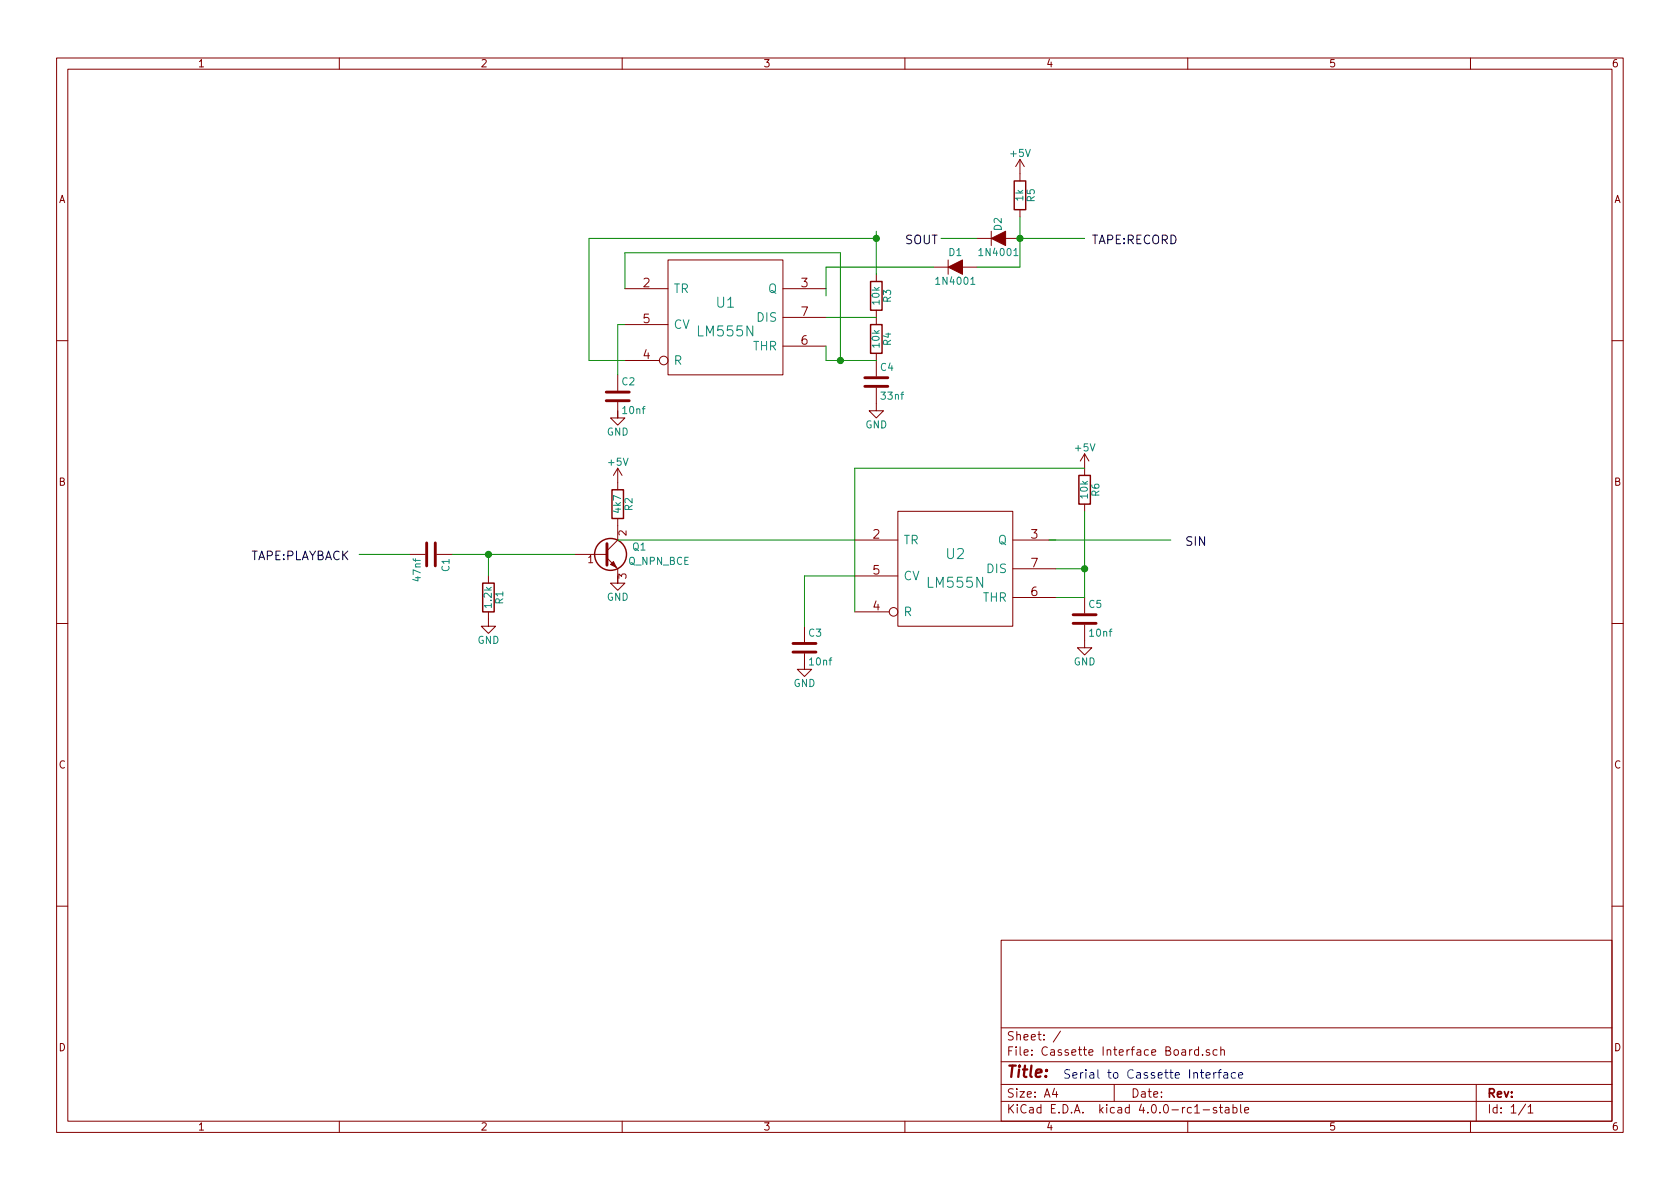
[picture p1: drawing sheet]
EESchema Schematic File Version 2
LIBS:power
LIBS:device
LIBS:transistors
LIBS:conn
LIBS:linear
LIBS:regul
LIBS:74xx
LIBS:cmos4000
LIBS:adc-dac
LIBS:memory
LIBS:xilinx
LIBS:microcontrollers
LIBS:dsp
LIBS:microchip
LIBS:analog_switches
LIBS:motorola
LIBS:texas
LIBS:intel
LIBS:audio
LIBS:interface
LIBS:digital-audio
LIBS:philips
LIBS:display
LIBS:cypress
LIBS:siliconi
LIBS:opto
LIBS:atmel
LIBS:contrib
LIBS:valves
EELAYER 25 0
EELAYER END
$Descr A4 11693 8268
encoding utf-8
Sheet 1 1
Title ""
Date ""
Rev ""
Comp ""
Comment1 ""
Comment2 ""
Comment3 ""
Comment4 ""
$EndDescr
$Comp
L LM555N U1
U 1 1
P 5050 2200
F 0 "U1" H 5050 2300 70  0000 C CNN
F 1 "LM555N" H 5050 2100 70  0000 C CNN
F 2 "" H 5050 2200 60  0000 C CNN
F 3 "" H 5050 2200 60  0000 C CNN
	1    5050 2200
	1    0    0    -1  
$EndComp
$Comp
L R R3
U 1 1
P 6100 2050
F 0 "R3" V 6180 2050 50  0000 C CNN
F 1 "10k" V 6100 2050 50  0000 C CNN
F 2 "" V 6030 2050 30  0000 C CNN
F 3 "" H 6100 2050 30  0000 C CNN
	1    6100 2050
	1    0    0    -1  
$EndComp
$Comp
L R R4
U 1 1
P 6100 2350
F 0 "R4" V 6180 2350 50  0000 C CNN
F 1 "10k" V 6100 2350 50  0000 C CNN
F 2 "" V 6030 2350 30  0000 C CNN
F 3 "" H 6100 2350 30  0000 C CNN
	1    6100 2350
	1    0    0    -1  
$EndComp
$Comp
L C C4
U 1 1
P 6100 2650
F 0 "C4" H 6125 2750 50  0000 L CNN
F 1 "33nf" H 6125 2550 50  0000 L CNN
F 2 "" H 6138 2500 30  0000 C CNN
F 3 "" H 6100 2650 60  0000 C CNN
	1    6100 2650
	1    0    0    -1  
$EndComp
$Comp
L +5V #PWR8
U 1 1
P 7550 3250
F 0 "#PWR8" H 7550 3100 50  0001 C CNN
F 1 "+5V" H 7550 3390 50  0000 C CNN
F 2 "" H 7550 3250 60  0000 C CNN
F 3 "" H 7550 3250 60  0000 C CNN
	1    7550 3250
	1    0    0    -1  
$EndComp
$Comp
L C C2
U 1 1
P 4300 2750
F 0 "C2" H 4325 2850 50  0000 L CNN
F 1 "10nf" H 4325 2650 50  0000 L CNN
F 2 "" H 4338 2600 30  0000 C CNN
F 3 "" H 4300 2750 60  0000 C CNN
	1    4300 2750
	1    0    0    -1  
$EndComp
$Comp
L GND #PWR6
U 1 1
P 6100 2800
F 0 "#PWR6" H 6100 2550 50  0001 C CNN
F 1 "GND" H 6100 2650 50  0000 C CNN
F 2 "" H 6100 2800 60  0000 C CNN
F 3 "" H 6100 2800 60  0000 C CNN
	1    6100 2800
	1    0    0    -1  
$EndComp
$Comp
L GND #PWR2
U 1 1
P 4300 2850
F 0 "#PWR2" H 4300 2600 50  0001 C CNN
F 1 "GND" H 4300 2700 50  0000 C CNN
F 2 "" H 4300 2850 60  0000 C CNN
F 3 "" H 4300 2850 60  0000 C CNN
	1    4300 2850
	1    0    0    -1  
$EndComp
$Comp
L D D1
U 1 1
P 6650 1850
F 0 "D1" H 6650 1950 50  0000 C CNN
F 1 "1N4001" H 6650 1750 50  0000 C CNN
F 2 "" H 6650 1850 60  0000 C CNN
F 3 "" H 6650 1850 60  0000 C CNN
	1    6650 1850
	1    0    0    -1  
$EndComp
$Comp
L D D2
U 1 1
P 6950 1650
F 0 "D2" V 6950 1750 50  0000 C CNN
F 1 "1N4001" H 6950 1550 50  0000 C CNN
F 2 "" H 6950 1650 60  0000 C CNN
F 3 "" H 6950 1650 60  0000 C CNN
	1    6950 1650
	1    0    0    -1  
$EndComp
$Comp
L R R5
U 1 1
P 7100 1350
F 0 "R5" V 7180 1350 50  0000 C CNN
F 1 "1k" V 7100 1350 50  0000 C CNN
F 2 "" V 7030 1350 30  0000 C CNN
F 3 "" H 7100 1350 30  0000 C CNN
	1    7100 1350
	1    0    0    -1  
$EndComp
$Comp
L +5V #PWR7
U 1 1
P 7100 1200
F 0 "#PWR7" H 7100 1050 50  0001 C CNN
F 1 "+5V" H 7100 1340 50  0000 C CNN
F 2 "" H 7100 1200 60  0000 C CNN
F 3 "" H 7100 1200 60  0000 C CNN
	1    7100 1200
	1    0    0    -1  
$EndComp
Text Label 6300 1700 0    60   ~ 0
SOUT
Text Label 7600 1700 0    60   ~ 0
TAPE:RECORD
$Comp
L C C1
U 1 1
P 3000 3850
F 0 "C1" H 3025 3950 50  0000 L CNN
F 1 "47nf" H 3025 3750 50  0000 L CNN
F 2 "" H 3038 3700 30  0000 C CNN
F 3 "" H 3000 3850 60  0000 C CNN
	1    3000 3850
	0    1    1    0   
$EndComp
$Comp
L R R1
U 1 1
P 3400 4150
F 0 "R1" V 3480 4150 50  0000 C CNN
F 1 "1.2k" V 3400 4150 50  0000 C CNN
F 2 "" V 3330 4150 30  0000 C CNN
F 3 "" H 3400 4150 30  0000 C CNN
	1    3400 4150
	1    0    0    -1  
$EndComp
$Comp
L GND #PWR1
U 1 1
P 3400 4300
F 0 "#PWR1" H 3400 4050 50  0001 C CNN
F 1 "GND" H 3400 4150 50  0000 C CNN
F 2 "" H 3400 4300 60  0000 C CNN
F 3 "" H 3400 4300 60  0000 C CNN
	1    3400 4300
	1    0    0    -1  
$EndComp
Text Label 1750 3900 0    60   ~ 0
TAPE:PLAYBACK
$Comp
L Q_NPN_BCE Q1
U 1 1
P 4200 3850
F 0 "Q1" H 4500 3900 50  0000 R CNN
F 1 "Q_NPN_BCE" H 4800 3800 50  0000 R CNN
F 2 "" H 4400 3950 29  0000 C CNN
F 3 "" H 4200 3850 60  0000 C CNN
	1    4200 3850
	1    0    0    -1  
$EndComp
$Comp
L R R2
U 1 1
P 4300 3500
F 0 "R2" V 4380 3500 50  0000 C CNN
F 1 "4k7" V 4300 3500 50  0000 C CNN
F 2 "" V 4230 3500 30  0000 C CNN
F 3 "" H 4300 3500 30  0000 C CNN
	1    4300 3500
	1    0    0    -1  
$EndComp
$Comp
L +5V #PWR3
U 1 1
P 4300 3350
F 0 "#PWR3" H 4300 3200 50  0001 C CNN
F 1 "+5V" H 4300 3490 50  0000 C CNN
F 2 "" H 4300 3350 60  0000 C CNN
F 3 "" H 4300 3350 60  0000 C CNN
	1    4300 3350
	1    0    0    -1  
$EndComp
$Comp
L GND #PWR4
U 1 1
P 4300 4000
F 0 "#PWR4" H 4300 3750 50  0001 C CNN
F 1 "GND" H 4300 3850 50  0000 C CNN
F 2 "" H 4300 4000 60  0000 C CNN
F 3 "" H 4300 4000 60  0000 C CNN
	1    4300 4000
	1    0    0    -1  
$EndComp
$Comp
L LM555N U2
U 1 1
P 6650 3950
F 0 "U2" H 6650 4050 70  0000 C CNN
F 1 "LM555N" H 6650 3850 70  0000 C CNN
F 2 "" H 6650 3950 60  0000 C CNN
F 3 "" H 6650 3950 60  0000 C CNN
	1    6650 3950
	1    0    0    -1  
$EndComp
$Comp
L C C3
U 1 1
P 5600 4500
F 0 "C3" H 5625 4600 50  0000 L CNN
F 1 "10nf" H 5625 4400 50  0000 L CNN
F 2 "" H 5638 4350 30  0000 C CNN
F 3 "" H 5600 4500 60  0000 C CNN
	1    5600 4500
	1    0    0    -1  
$EndComp
$Comp
L GND #PWR5
U 1 1
P 5600 4600
F 0 "#PWR5" H 5600 4350 50  0001 C CNN
F 1 "GND" H 5600 4450 50  0000 C CNN
F 2 "" H 5600 4600 60  0000 C CNN
F 3 "" H 5600 4600 60  0000 C CNN
	1    5600 4600
	1    0    0    -1  
$EndComp
$Comp
L R R6
U 1 1
P 7550 3400
F 0 "R6" V 7630 3400 50  0000 C CNN
F 1 "10k" V 7550 3400 50  0000 C CNN
F 2 "" V 7480 3400 30  0000 C CNN
F 3 "" H 7550 3400 30  0000 C CNN
	1    7550 3400
	1    0    0    -1  
$EndComp
$Comp
L C C5
U 1 1
P 7550 4300
F 0 "C5" H 7575 4400 50  0000 L CNN
F 1 "10nf" H 7575 4200 50  0000 L CNN
F 2 "" H 7588 4150 30  0000 C CNN
F 3 "" H 7550 4300 60  0000 C CNN
	1    7550 4300
	1    0    0    -1  
$EndComp
$Comp
L GND #PWR9
U 1 1
P 7550 4450
F 0 "#PWR9" H 7550 4200 50  0001 C CNN
F 1 "GND" H 7550 4300 50  0000 C CNN
F 2 "" H 7550 4450 60  0000 C CNN
F 3 "" H 7550 4450 60  0000 C CNN
	1    7550 4450
	1    0    0    -1  
$EndComp
Wire Wire Line
	5750 2200 6100 2200
Wire Wire Line
	5750 2400 5750 2500
Wire Wire Line
	5750 2500 6100 2500
Wire Wire Line
	6100 1600 6100 1900
Wire Wire Line
	6100 1650 4100 1650
Wire Wire Line
	4100 1650 4100 2500
Wire Wire Line
	4100 2500 4350 2500
Connection ~ 6100 1650
Wire Wire Line
	4300 2600 4300 2250
Wire Wire Line
	4300 2250 4350 2250
Wire Wire Line
	4350 2000 4350 1750
Wire Wire Line
	4350 1750 5850 1750
Wire Wire Line
	5850 1750 5850 2500
Connection ~ 5850 2500
Wire Wire Line
	5750 2050 5750 1850
Wire Wire Line
	6800 1650 6550 1650
Wire Wire Line
	7100 1650 7550 1650
Wire Wire Line
	7100 1500 7100 1850
Connection ~ 7100 1650
Wire Wire Line
	7100 1850 6800 1850
Wire Wire Line
	5750 1850 6500 1850
Wire Wire Line
	3150 3850 4000 3850
Wire Wire Line
	3400 3850 3400 4000
Wire Wire Line
	2850 3850 2500 3850
Connection ~ 3400 3850
Wire Wire Line
	4300 3750 5950 3750
Wire Wire Line
	5950 4000 5600 4000
Wire Wire Line
	5600 4000 5600 4350
Wire Wire Line
	5950 4250 5950 3250
Wire Wire Line
	5950 3250 7550 3250
Wire Wire Line
	7350 3950 7550 3950
Wire Wire Line
	7550 3550 7550 4150
Wire Wire Line
	7550 4150 7350 4150
Connection ~ 7550 3950
Wire Wire Line
	7300 3750 8150 3750
Text Label 8250 3800 0    60   ~ 0
SIN
Text Notes 7400 7500 0    60   ~ 0
Serial to Cassette Interface
$EndSCHEMATC
